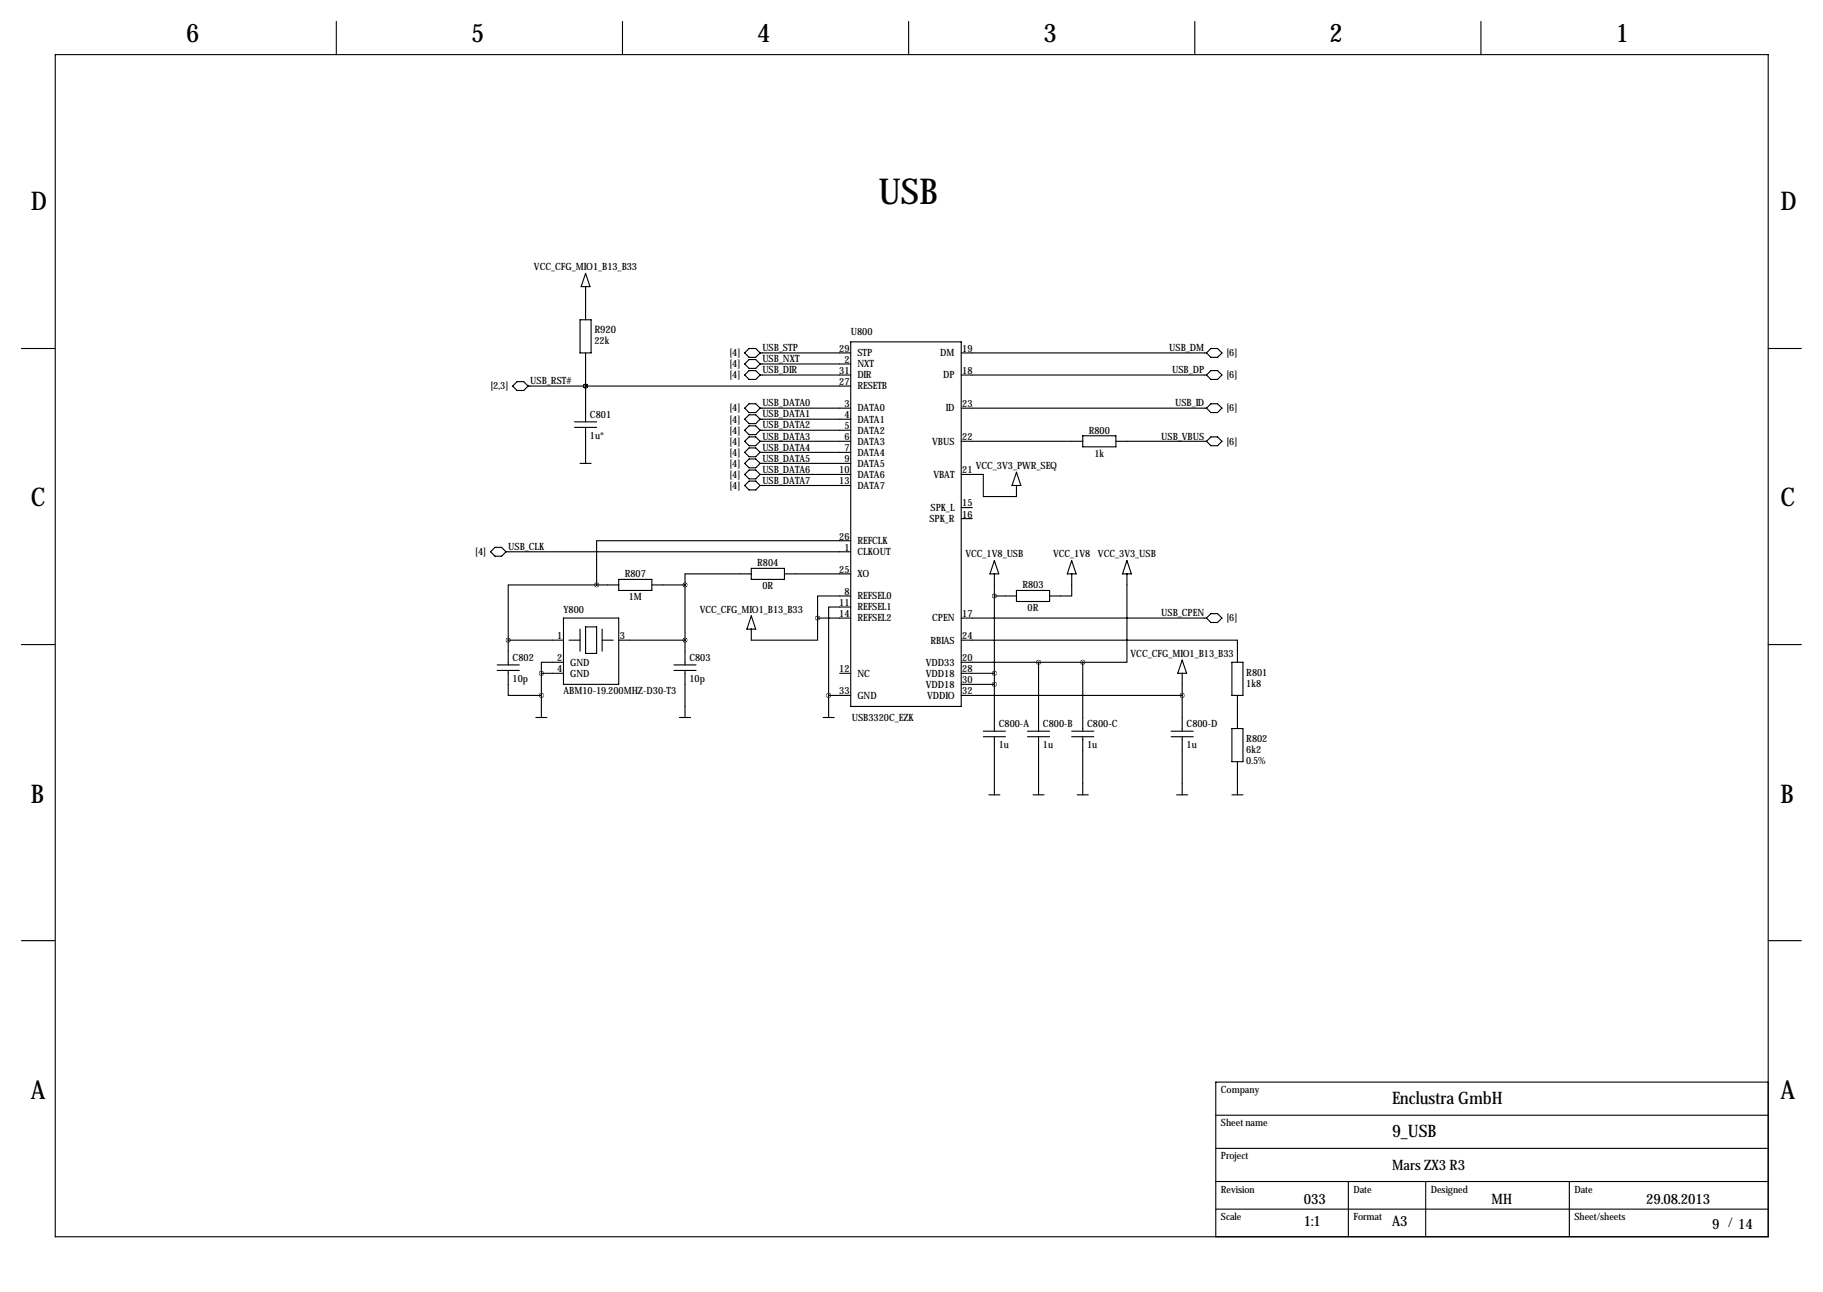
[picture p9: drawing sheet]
<svg xmlns="http://www.w3.org/2000/svg" width="419mm" height="297mm" viewBox="0 0 419 297" stroke-linecap="round" stroke-linejoin="round" font-family="sans-serif">
<g fill="none" stroke="#000" stroke-width=".25">
<path d="M12.7 12.6h393.8v271.7h-393.8zM77.3 4.9v7.7M143.1 4.9v7.7M208.9 4.9v7.7M274.7 4.9v7.7M340.5 4.9v7.7M133.3 73.5h2.6v7.6h-2.6zM134.6 65.9v7.6M134.6 62.9l1 3h-2zM195.6 78.6h25.4v83.8h-25.4zM4.9 80.1h7.6M117.9 88.8l1-1.1h1.5l1 1.1-1 1h-1.5z"/>
<path d="M121.4 88.8h74.2M132.1 97h5.1M132.1 98.3h5.1M134.6 88.8h.1M134.6 81.1v15.9M134.6 98.3v8.2M171.2 81.1l1-1h1.5l1.1 1-1.1 1.1h-1.5zM171.2 83.7l1-1h1.5l1.1 1-1.1 1h-1.5zM171.2 86.2l1-1h1.5l1.1 1-1.1 1h-1.5zM171.2 93.8l1-1h1.5l1.1 1-1.1 1.1h-1.5zM171.2 96.4l1-1h1.5l1.1 1-1.1 1h-1.5zM171.2 98.9l1-1h1.5l1.1 1-1.1 1h-1.5z"/>
<path d="M174.8 83.7h20.8M174.8 93.8h20.8M174.8 96.4h20.8M174.8 98.9h20.8M174.8 86.2h20.8M174.8 81.1h20.8M221 93.8h56.4M221 86.2h56.4M221 81.1h56.4M277.4 81.1l1-1h1.5l1 1-1 1.1h-1.5zM277.4 86.2l1-1h1.5l1 1-1 1h-1.5zM277.4 93.8l1-1h1.5l1 1-1 1.1h-1.5z"/>
<path d="M406.5 80.1h7.6M133.3 106.5h2.6M171.2 101.5l1-1.1h1.5l1.1 1.1-1.1 1h-1.5zM171.2 104l1-1h1.5l1.1 1-1.1 1h-1.5zM171.2 106.5l1-1h1.5l1.1 1-1.1 1.1h-1.5zM171.2 109.1l1-1h1.5l1.1 1-1.1 1h-1.5zM171.2 111.6l1-1h1.5l1.1 1-1.1 1h-1.5zM174.8 101.5h20.8M174.8 104h20.8M174.8 106.5h20.8M174.8 109.1h20.8M174.8 111.6h20.8"/>
<path d="M221 109.1h5.1v5.1h7.6v-2.6M221 101.5h27.9M221 116.7h2.5M221 119.2h2.5M233.7 108.6l1 3h-2zM248.9 100.2h7.6v2.5h-7.6zM256.5 101.5h20.9M277.4 101.5l1-1.1h1.5l1 1.1-1 1h-1.5zM112.8 126.9l1-1.1h1.5l1 1.1-1 1h-1.5zM116.3 126.9h79.3M137.2 134.5h-20.4v12.7M137.2 134.5h5"/>
<path d="M142.2 133.2h7.7v2.5h-7.7zM149.9 134.5h7.6M157.5 134.5v18.4M172.7 131.9h-15.2v2.6M172.7 130.7h7.6v2.5h-7.6zM180.3 131.9h15.3M195.6 137h-7.6v5.1M195.6 139.6h-5.1v20.3M195.6 124.3h-58.4v10.2M228.6 137h5.1M228.6 128.9l1 3h-2zM228.6 131.9v36.2"/>
<path d="M233.7 135.7h7.6v2.6h-7.6zM246.4 131.9v5.1h-5.1M246.4 128.9l1 3h-2zM259.1 131.9v20.4h-10.2M259.1 128.9l1 3h-2zM4.9 148.2h7.6M114.3 152.9h5.1M114.3 154.1h5.1M116.8 154.1v5.8h7.7M116.8 147.2h12.7M116.8 147.2v5.7M124.5 154.8h5"/>
<path d="M124.5 154.8v10.2M129.5 152.3h-5v2.5M129.5 142.1h12.7v15.2h-12.7zM130.8 147.2h2.5M133.3 144.6v5.1M134.6 144.1h2.6v6.1h-2.6zM138.4 144.6v5.1M138.4 147.2h2.6M142.2 147.2h15.3M154.9 152.9h5.1M154.9 154.1h5.1M157.5 154.1v10.9"/>
<path d="M172.7 141.6l1 3h-2zM188 142.1v5.1h-15.3v-2.6M188 142.1h7.6M190.5 159.9h5.1M190.5 159.9v5.1M193 154.8h2.6M221 147.2h63.5v5.1M221 159.9h50.8M221 152.3h27.9M221 157.3h7.6M221 142.1h56.4M221 154.8h7.6"/>
<path d="M238.8 152.3v15.8M248.9 152.3v15.8M271.8 154.8v13.3M271.8 151.8l1 3h-2zM277.4 142.1l1-1h1.5l1 1-1 1h-1.5zM283.2 152.3h2.6v7.6h-2.6zM284.5 159.9v7.6M406.5 148.2h7.6M123.2 165h2.5M156.2 165h2.5M189.2 165h2.6M226.1 168.1h5"/>
<path d="M226.1 169.4h5M228.6 169.4v13.3M236.2 168.1h5.1M236.2 169.4h5.1M238.8 169.4v13.3M246.4 168.1h5.1M246.4 169.4h5.1M248.9 169.4v13.3M269.2 168.1h5.1M269.2 169.4h5.1M271.8 169.4v13.3M283.2 167.5h2.6v7.6h-2.6z"/>
<path d="M284.5 175.1v7.6M227.3 182.7h2.6M237.5 182.7h2.5M247.6 182.7h2.6M270.5 182.7h2.5M283.2 182.7h2.6M4.9 216.3h7.6M406.5 216.3h7.6M279.5 256.4h127M406.5 248.8h-127v35.5M279.5 278h127M279.5 271.6h127"/>
<path d="M279.5 264h127M310 271.6v12.7M327.8 271.6v12.7M360.8 271.6v12.7"/>
</g>
<path d="M271.7 159.9a.05 .05 0 0 0 .1 0 .05 .05 0 0 0-.1 0zM124.4 154.8a.05 .05 0 0 0 .1 0 .05 .05 0 0 0-.1 0zM124.4 159.9a.05 .05 0 0 0 .1 0 .05 .05 0 0 0-.1 0zM157.4 147.2a.05 .05 0 0 0 .1 0 .05 .05 0 0 0-.1 0zM116.8 147.2a.05 .05 0 0 0 .1 0 .05 .05 0 0 0-.1 0zM187.9 142.1a.05 .05 0 0 0 .1 0 .05 .05 0 0 0-.1 0zM238.7 152.3a.05 .05 0 0 0 .1 0 .05 .05 0 0 0-.1 0zM248.9 152.3a.05 .05 0 0 0 .1 0 .05 .05 0 0 0-.1 0zM134.6 88.8a.05 .05 0 0 0 .1 0 .05 .05 0 0 0-.1 0zM134.6 88.8a.05 .05 0 0 0 .1 0 .05 .05 0 0 0-.1 0zM157.4 134.5a.05 .05 0 0 0 .1 0 .05 .05 0 0 0-.1 0zM137.1 134.5a.05 .05 0 0 0 .1 0 .05 .05 0 0 0-.1 0z" fill="#000" stroke="#000" stroke-width="1"/>
<text font-size="8.2" x="201.9" y="46.8">USB</text>
<g font-size="5.9">
<text x="42.8" y="9.8">6</text>
<text x="108.3" y="9.8">5</text>
<text x="174.1" y="9.8">4</text>
<text x="239.9" y="9.8">3</text>
<text x="305.7" y="9.8">2</text>
<text x="371.4" y="9.8">1</text>
<text x="7.1" y="48.4">D</text>
<text x="409.3" y="48.4">D</text>
<text x="7.1" y="116.4">C</text>
<text x="409.3" y="116.4">C</text>
<text x="7.1" y="184.5">B</text>
<text x="409.3" y="184.5">B</text>
<text x="7.1" y="252.6">A</text>
<text x="409.3" y="252.6">A</text>
</g>
<g font-size="4">
<text x="320" y="253.9">Enclustra GmbH</text>
<text x="320" y="261.5">9_USB</text>
</g>
<g font-size="3.3">
<text x="320" y="269.1">Mars ZX3 R3</text>
<text x="299.7" y="276.7">033</text>
<text x="299.7" y="281.8">1:1</text>
<text x="320" y="281.8">A3</text>
<text x="342.9" y="276.7">MH</text>
<text x="378.5" y="276.7">29.08.2013</text>
<text x="393.6" y="282.5">9 / 14</text>
</g>
<text font-size="2.4" x="136.7" y="76.6">R920</text>
<g font-size="2.3">
<text x="122.8" y="62.1">VCC_CFG_MIO1_B13_B33</text>
<text x="195.6" y="77.1">U800</text>
<text x="136.7" y="79.1">22k</text>
<text x="167.7" y="81.9">[4]</text>
<text x="175.3" y="80.7">USB_STP</text>
<text x="175.3" y="83.3">USB_NXT</text>
<text x="193" y="80.9">29</text>
<text x="194.1" y="83.4">2</text>
<text x="197.1" y="81.9">STP</text>
<text x="216.2" y="81.9">DM</text>
<text x="221.2" y="80.9">19</text>
<text x="268.8" y="80.7">USB_DM</text>
<text x="281.9" y="81.9">[6]</text>
<text x="112.8" y="89.5">[2,3]</text>
<text x="121.9" y="88.4">USB_RST#</text>
<text x="167.7" y="84.4">[4]</text>
<text x="167.7" y="87">[4]</text>
<text x="175.3" y="85.8">USB_DIR</text>
<text x="193" y="88.5">27</text>
<text x="193" y="86">31</text>
<text x="197.1" y="84.4">NXT</text>
<text x="197.1" y="89.5">RESETB</text>
<text x="197.1" y="87">DIR</text>
<text x="216.8" y="87">DP</text>
<text x="221.2" y="86">18</text>
<text x="269.5" y="85.8">USB_DP</text>
<text x="281.9" y="87">[6]</text>
<text x="167.7" y="94.6">[4]</text>
<text x="175.3" y="93.4">USB_DATA0</text>
<text x="175.3" y="96">USB_DATA1</text>
<text x="194.1" y="93.6">3</text>
<text x="197.1" y="94.6">DATA0</text>
<text x="217.5" y="94.6">ID</text>
<text x="221.2" y="93.6">23</text>
<text x="270.1" y="93.4">USB_ID</text>
<text x="281.9" y="94.6">[6]</text>
<text x="135.6" y="96.1">C801</text>
<text x="135.6" y="101">1u*</text>
<text x="167.7" y="97.1">[4]</text>
<text x="167.7" y="99.7">[4]</text>
<text x="175.3" y="98.5">USB_DATA2</text>
<text x="175.3" y="101.1">USB_DATA3</text>
<text x="194.1" y="96.1">4</text>
<text x="194.1" y="98.7">5</text>
<text x="194.1" y="101.2">6</text>
<text x="197.1" y="97.1">DATA1</text>
<text x="197.1" y="99.7">DATA2</text>
<text x="221.2" y="101.2">22</text>
<text x="250.3" y="99.7">R800</text>
<text x="267" y="101.1">USB_VBUS</text>
<text x="167.7" y="102.2">[4]</text>
<text x="167.7" y="104.8">[4]</text>
<text x="167.7" y="107.3">[4]</text>
<text x="175.3" y="103.6">USB_DATA4</text>
<text x="175.3" y="106.1">USB_DATA5</text>
<text x="194.1" y="103.7">7</text>
<text x="194.1" y="106.3">9</text>
<text x="197.1" y="102.2">DATA3</text>
<text x="197.1" y="104.8">DATA4</text>
<text x="197.1" y="107.3">DATA5</text>
<text x="214.3" y="102.2">VBUS</text>
<text x="224.3" y="107.8">VCC_3V3_PWR_SEQ</text>
<text x="251.6" y="105">1k</text>
<text x="281.9" y="102.2">[6]</text>
<text x="167.7" y="109.8">[4]</text>
<text x="167.7" y="112.4">[4]</text>
<text x="175.3" y="108.7">USB_DATA6</text>
<text x="175.3" y="111.2">USB_DATA7</text>
<text x="193" y="108.8">10</text>
<text x="193" y="111.4">13</text>
<text x="197.1" y="109.8">DATA6</text>
<text x="197.1" y="112.4">DATA7</text>
<text x="214.6" y="109.8">VBAT</text>
<text x="221.2" y="108.8">21</text>
<text x="213.9" y="117.5">SPK_L</text>
<text x="221.2" y="116.4">15</text>
<text x="221.2" y="119">16</text>
<text x="193" y="124.1">26</text>
<text x="197.1" y="125.1">REFCLK</text>
<text x="213.7" y="120">SPK_R</text>
<text x="109.3" y="127.6">[4]</text>
<text x="116.8" y="126.5">USB_CLK</text>
<text x="174.1" y="130.2">R804</text>
<text x="193" y="131.7">25</text>
<text x="194.1" y="126.6">1</text>
<text x="197.1" y="127.6">CLKOUT</text>
<text x="221.9" y="128.1">VCC_1V8_USB</text>
<text x="242.1" y="128.1">VCC_1V8 VCC_3V3_USB</text>
<text x="143.6" y="132.7">R807</text>
<text x="175.3" y="135.5">0R</text>
<text x="194.1" y="136.8">8</text>
<text x="197.1" y="137.8">REFSEL0</text>
<text x="197.1" y="132.7">XO</text>
<text x="235.1" y="135.2">R803</text>
<text x="129.5" y="140.8">Y800</text>
<text x="144.5" y="138">1M</text>
<text x="160.9" y="140.8">VCC_CFG_MIO1_B13_B33</text>
<text x="193" y="139.3">11</text>
<text x="193" y="141.8">14</text>
<text x="197.1" y="140.3">REFSEL1</text>
<text x="197.1" y="142.9">REFSEL2</text>
<text x="214.3" y="142.9">CPEN</text>
<text x="221.2" y="141.8">17</text>
<text x="236.2" y="140.6">0R</text>
<text x="267" y="141.7">USB_CPEN</text>
<text x="281.9" y="142.9">[6]</text>
<text x="128.1" y="146.9">1</text>
<text x="142.5" y="146.9">3</text>
<text x="213.9" y="147.9">RBIAS</text>
<text x="221.2" y="146.9">24</text>
<text x="117.9" y="152">C802</text>
<text x="128.1" y="152">2</text>
<text x="128.1" y="154.5">4</text>
<text x="131.1" y="153">GND</text>
<text x="131.1" y="155.6">GND</text>
<text x="158.5" y="152">C803</text>
<text x="193" y="154.5">12</text>
<text x="197.1" y="155.6">NC</text>
<text x="212.9" y="153">VDD33</text>
<text x="212.9" y="155.6">VDD18</text>
<text x="221.2" y="152">20</text>
<text x="221.2" y="154.5">28</text>
<text x="259.9" y="151">VCC_CFG_MIO1_B13_B33</text>
<text x="286.5" y="155.3">R801</text>
<text x="117.9" y="156.8">10p</text>
<text x="129.5" y="159.6">ABM10-19.200MHZ-D30-T3</text>
<text x="158.5" y="156.8">10p</text>
<text x="193" y="159.6">33</text>
<text x="197.1" y="160.6">GND</text>
<text x="212.9" y="158.1">VDD18</text>
<text x="213.1" y="160.6">VDDIO</text>
<text x="221.2" y="157.1">30</text>
<text x="221.2" y="159.6">32</text>
<text x="286.5" y="157.8">1k8</text>
<text x="195.8" y="165.7">USB3320C_EZK</text>
<text x="229.6" y="167.2">C800-A</text>
<text x="239.8" y="167.2">C800-B</text>
<text x="249.9" y="167.2">C800-C</text>
<text x="272.8" y="167.2">C800-D</text>
<text x="229.6" y="172.1">1u</text>
<text x="239.8" y="172.1">1u</text>
<text x="249.9" y="172.1">1u</text>
<text x="272.8" y="172.1">1u</text>
<text x="286.5" y="170.5">R802</text>
<text x="286.5" y="173.1">6k2</text>
<text x="286.5" y="175.6">0.5%</text>
<text x="280.7" y="251.3">Company</text>
<text x="280.7" y="258.9">Sheet name</text>
<text x="280.7" y="266.6">Project</text>
<text x="280.7" y="274.2">Revision</text>
<text x="311.1" y="274.2">Date</text>
<text x="328.9" y="274.2">Designed</text>
<text x="361.9" y="274.2">Date</text>
<text x="280.7" y="280.5">Scale</text>
<text x="311.1" y="280.5">Format</text>
<text x="361.9" y="280.5">Sheet/sheets</text>
</g>
</svg>
